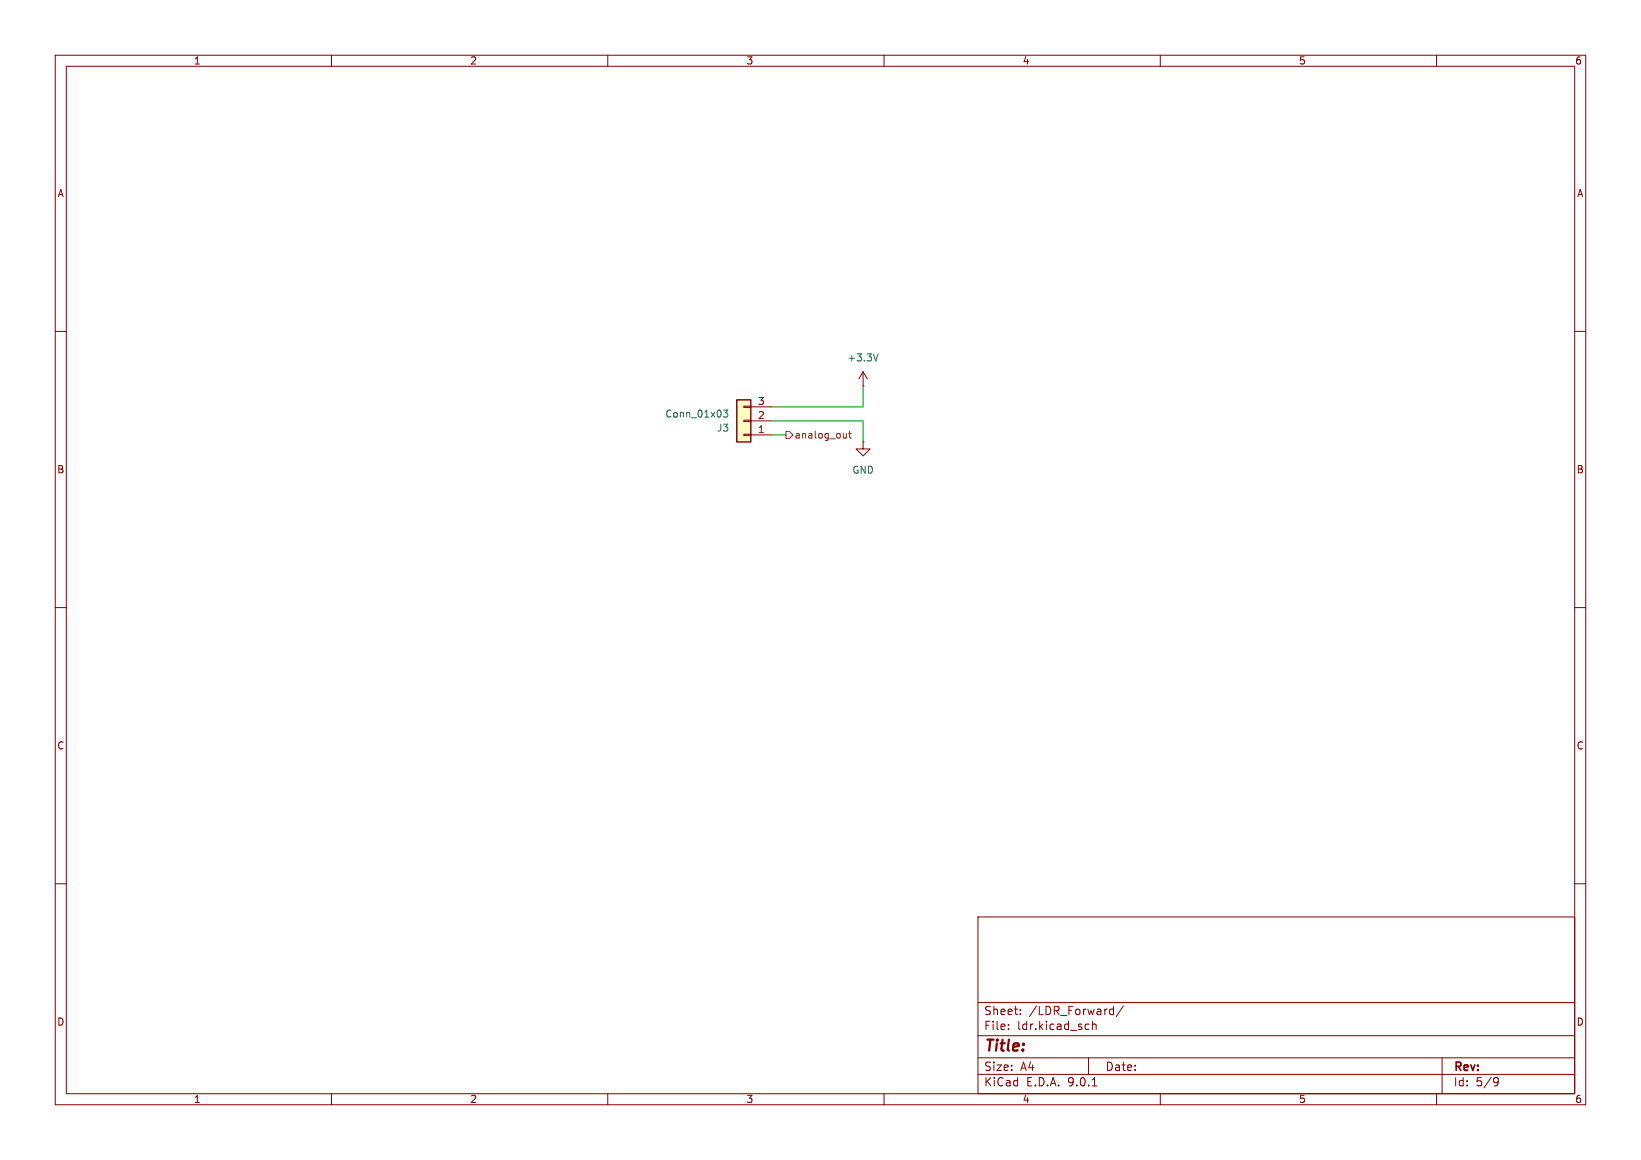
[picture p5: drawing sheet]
(kicad_sch
 (version 20250114)
 (generator "eeschema")
 (generator_version "9.0")
 (paper "A4")
 (lib_symbols
  (symbol "Connector_Generic:Conn_01x03"
   (pin_names
    (offset 1.016) (hide yes)) (exclude_from_sim no) (in_bom yes) (on_board yes)
   (property "Reference" "J" (at 0 5.08 0) (effects (font (size 1.27 1.27))))
   (property "Value" "Conn_01x03" (at 0 -5.08 0) (effects (font (size 1.27 1.27))))
   (property "Footprint" "" (at 0 0 0) (effects (font (size 1.27 1.27)) (hide yes)))
   (property "Datasheet" "~" (at 0 0 0) (effects (font (size 1.27 1.27)) (hide yes)))
   (property "Description" "Generic connector, single row, 01x03, script generated (kicad-library-utils/schlib/autogen/connector/)" (at 0 0 0) (effects (font (size 1.27 1.27)) (hide yes)))
   (symbol "Conn_01x03_1_1"
    (rectangle (start -1.27 3.81) (end 1.27 -3.81) (stroke (width 0.254) (type default)) (fill (type background)))
    (rectangle (start -1.27 2.667) (end 0 2.413) (stroke (width 0.1524) (type default)) (fill (type none)))
    (rectangle (start -1.27 0.127) (end 0 -0.127) (stroke (width 0.1524) (type default)) (fill (type none)))
    (rectangle (start -1.27 -2.413) (end 0 -2.667) (stroke (width 0.1524) (type default)) (fill (type none)))
    (pin passive line (at -5.08 2.54 0) (length 3.81) (name "Pin_1" (effects (font (size 1.27 1.27)))) (number "1" (effects (font (size 1.27 1.27)))))
    (pin passive line (at -5.08 0 0) (length 3.81) (name "Pin_2" (effects (font (size 1.27 1.27)))) (number "2" (effects (font (size 1.27 1.27)))))
    (pin passive line (at -5.08 -2.54 0) (length 3.81) (name "Pin_3" (effects (font (size 1.27 1.27)))) (number "3" (effects (font (size 1.27 1.27))))))
   (embedded_fonts no))
  (symbol "power:+3.3V"
   (power)
   (pin_numbers (hide yes))
   (pin_names
    (offset 0) (hide yes)) (exclude_from_sim no) (in_bom yes) (on_board yes)
   (property "Reference" "#PWR" (at 0 -3.81 0) (effects (font (size 1.27 1.27)) (hide yes)))
   (property "Value" "+3.3V" (at 0 3.556 0) (effects (font (size 1.27 1.27))))
   (property "Footprint" "" (at 0 0 0) (effects (font (size 1.27 1.27)) (hide yes)))
   (property "Datasheet" "" (at 0 0 0) (effects (font (size 1.27 1.27)) (hide yes)))
   (property "Description" "Power symbol creates a global label with name \"+3.3V\"" (at 0 0 0) (effects (font (size 1.27 1.27)) (hide yes)))
   (symbol "+3.3V_0_1"
    (polyline (pts (xy -0.762 1.27) (xy 0 2.54)) (stroke (width 0) (type default)) (fill (type none)))
    (polyline (pts (xy 0 2.54) (xy 0.762 1.27)) (stroke (width 0) (type default)) (fill (type none)))
    (polyline (pts (xy 0 0) (xy 0 2.54)) (stroke (width 0) (type default)) (fill (type none))))
   (symbol "+3.3V_1_1"
    (pin power_in line (at 0 0 90) (length 0) (name "~" (effects (font (size 1.27 1.27)))) (number "1" (effects (font (size 1.27 1.27))))))
   (embedded_fonts no))
  (symbol "power:GND"
   (power)
   (pin_numbers (hide yes))
   (pin_names
    (offset 0) (hide yes)) (exclude_from_sim no) (in_bom yes) (on_board yes)
   (property "Reference" "#PWR" (at 0 -6.35 0) (effects (font (size 1.27 1.27)) (hide yes)))
   (property "Value" "GND" (at 0 -3.81 0) (effects (font (size 1.27 1.27))))
   (property "Footprint" "" (at 0 0 0) (effects (font (size 1.27 1.27)) (hide yes)))
   (property "Datasheet" "" (at 0 0 0) (effects (font (size 1.27 1.27)) (hide yes)))
   (property "Description" "Power symbol creates a global label with name \"GND\" , ground" (at 0 0 0) (effects (font (size 1.27 1.27)) (hide yes)))
   (symbol "GND_0_1"
    (polyline (pts (xy 0 0) (xy 0 -1.27) (xy 1.27 -1.27) (xy 0 -2.54) (xy -1.27 -1.27) (xy 0 -1.27)) (stroke (width 0) (type default)) (fill (type none))))
   (symbol "GND_1_1"
    (pin power_in line (at 0 0 270) (length 0) (name "~" (effects (font (size 1.27 1.27)))) (number "1" (effects (font (size 1.27 1.27))))))
   (embedded_fonts no)))
 (wire
  (pts (xy 156.21 76.2) (xy 156.21 80.01))
  (stroke (width 0) (type default)))
 (wire
  (pts (xy 139.7 73.66) (xy 156.21 73.66))
  (stroke (width 0) (type default)))
 (wire
  (pts (xy 156.21 73.66) (xy 156.21 69.85))
  (stroke (width 0) (type default)))
 (wire
  (pts (xy 139.7 76.2) (xy 156.21 76.2))
  (stroke (width 0) (type default)))
 (wire
  (pts (xy 142.24 78.74) (xy 139.7 78.74))
  (stroke (width 0) (type default)))
 (hierarchical_label "analog_out"
  (shape output)
  (at 142.24 78.74 0)
  (effects (font (size 1.27 1.27)) (justify left)))
 (symbol
  (lib_id "Connector_Generic:Conn_01x03")
  (at 134.62 76.2 180)
  (unit 1)
  (exclude_from_sim no)
  (in_bom yes)
  (on_board yes)
  (dnp no)
  (fields_autoplaced yes)
  (property "Reference" "J3" (at 132.08 77.4701 0) (effects (font (size 1.27 1.27)) (justify left)))
  (property "Value" "Conn_01x03" (at 132.08 74.9301 0) (effects (font (size 1.27 1.27)) (justify left)))
  (property "Footprint" "Connector_PinHeader_2.54mm:PinHeader_1x03_P2.54mm_Vertical" (at 134.62 76.2 0) (effects (font (size 1.27 1.27)) (hide yes)))
  (property "Datasheet" "~" (at 134.62 76.2 0) (effects (font (size 1.27 1.27)) (hide yes)))
  (property "Description" "Generic connector, single row, 01x03, script generated (kicad-library-utils/schlib/autogen/connector/)" (at 134.62 76.2 0) (effects (font (size 1.27 1.27)) (hide yes)))
  (pin "3")
  (pin "1")
  (pin "2")
  (instances (project "mag" (path "" (reference "J4") (unit 1)) (path "" (reference "J3") (unit 1)) (path "" (reference "J5") (unit 1)) (path "" (reference "J6") (unit 1)))))
 (symbol
  (lib_id "power:GND")
  (at 156.21 80.01 0)
  (unit 1)
  (exclude_from_sim no)
  (in_bom yes)
  (on_board yes)
  (dnp no)
  (fields_autoplaced yes)
  (property "Reference" "#PWR0103" (at 156.21 86.36 0) (effects (font (size 1.27 1.27)) (hide yes)))
  (property "Value" "GND" (at 156.21 85.09 0) (effects (font (size 1.27 1.27))))
  (property "Footprint" "" (at 156.21 80.01 0) (effects (font (size 1.27 1.27)) (hide yes)))
  (property "Datasheet" "" (at 156.21 80.01 0) (effects (font (size 1.27 1.27)) (hide yes)))
  (property "Description" "Power symbol creates a global label with name \"GND\" , ground" (at 156.21 80.01 0) (effects (font (size 1.27 1.27)) (hide yes)))
  (pin "1")
  (instances (project "mag" (path "" (reference "#PWR020") (unit 1)) (path "" (reference "#PWR0103") (unit 1)) (path "" (reference "#PWR022") (unit 1)) (path "" (reference "#PWR024") (unit 1)))))
 (symbol
  (lib_id "power:+3.3V")
  (at 156.21 69.85 0)
  (unit 1)
  (exclude_from_sim no)
  (in_bom yes)
  (on_board yes)
  (dnp no)
  (fields_autoplaced yes)
  (property "Reference" "#PWR0104" (at 156.21 73.66 0) (effects (font (size 1.27 1.27)) (hide yes)))
  (property "Value" "+3.3V" (at 156.21 64.77 0) (effects (font (size 1.27 1.27))))
  (property "Footprint" "" (at 156.21 69.85 0) (effects (font (size 1.27 1.27)) (hide yes)))
  (property "Datasheet" "" (at 156.21 69.85 0) (effects (font (size 1.27 1.27)) (hide yes)))
  (property "Description" "Power symbol creates a global label with name \"+3.3V\"" (at 156.21 69.85 0) (effects (font (size 1.27 1.27)) (hide yes)))
  (pin "1")
  (instances (project "mag" (path "" (reference "#PWR019") (unit 1)) (path "" (reference "#PWR0104") (unit 1)) (path "" (reference "#PWR021") (unit 1)) (path "" (reference "#PWR023") (unit 1))))))
